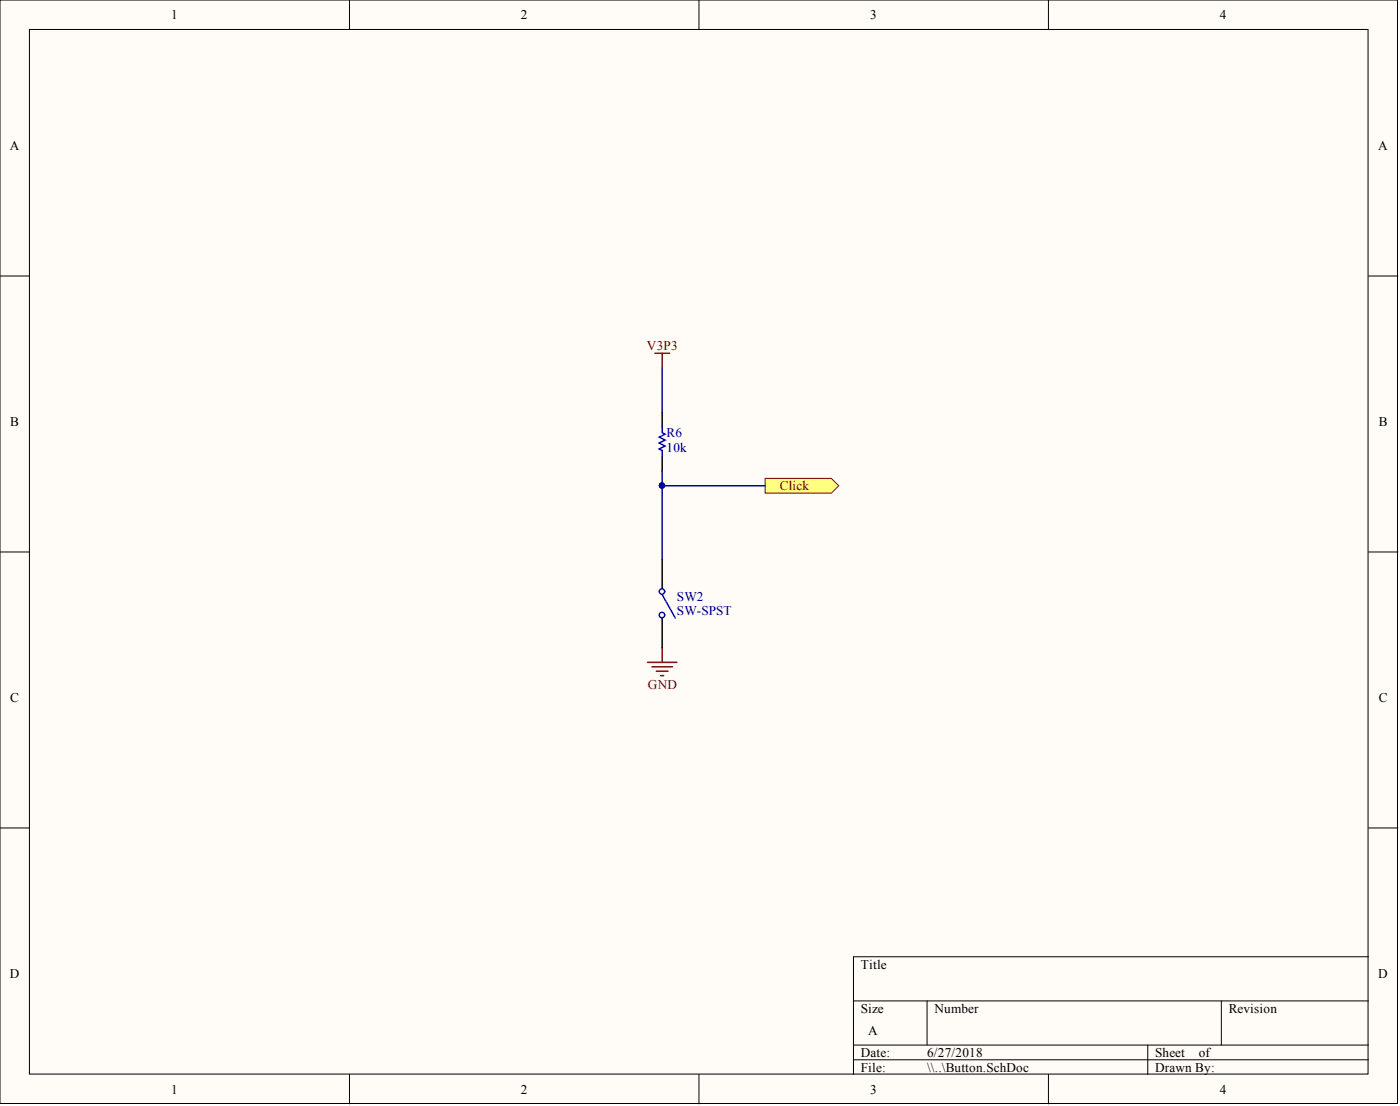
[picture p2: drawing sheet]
<svg xmlns="http://www.w3.org/2000/svg" width="241mm" height="190mm" viewBox="0 0 241 190" stroke-linecap="round" stroke-linejoin="round" font-family="sans-serif">
<g fill="#fffcf8" stroke="#000" stroke-width=".17">
<path d="M0 0h240.9v190.1h-240.9z"/>
<path d="M5.1 5.1h230.7v179.9h-230.7z"/>
</g>
<g fill="none" stroke="#000" stroke-width=".17">
<path d="M60.2 0v5.1M120.5 0v5.1M180.7 0v5.1M0 47.5h5.1M235.9 47.5h5M0 95.1h5.1M235.9 95.1h5M0 142.6h5.1M235.9 142.6h5M147.1 172.4h88.8M159.8 172.4v7.6M210.5 172.4v7.6"/>
<path d="M235.9 164.8h-88.8v20.3M60.2 185.1v5M120.5 185.1v5M147.1 180h88.8M147.1 182.5h88.8M180.7 185.1v5M197.8 180v5.1"/>
</g>
<path d="M112.9 60.9h2.5M114.1 60.9v2.5" fill="none" stroke="#800000" stroke-width=".25"/>
<path d="M131.9 82.4h11.4l1.3 1.3-1.3 1.2h-11.4z" fill-rule="evenodd" fill="#ffff80" stroke="#800000" stroke-width=".17"/>
<path d="M111.6 114.1h5.1M112.4 114.9h3.5M113.1 115.6h2M113.9 116.4h.5M114.1 111.6v2.5" fill="none" stroke="#800000" stroke-width=".25"/>
<path d="M114.1 71v2.5M114.1 78.6v2.5M114.1 96.3v5.1M114.1 106.5v5.1" fill="none" stroke="#000" stroke-width=".25"/>
<g fill="none" stroke="#00f" stroke-width=".25">
<path d="M114.1 73.5v1l.5 .3-1 .5 1 .5-1 .5 1 .5-1 .5 .5 .3v1M114.1 102.4l2.3 4.1"/>
<circle cx="114.1" cy="105.9" r=".47"/>
<circle cx="114.1" cy="101.9" r=".47"/>
</g>
<path d="M114.1 63.4v7.6M114.1 81.1v15.2M114.1 83.7h17.8" fill="none" stroke="#000080" stroke-width=".25"/>
<circle cx="114.1" cy="83.6" r=".47" fill="#000080" stroke="#000080" stroke-width=".17"/>
<g font-size="2.3">
<text x="29.5" y="3.3">1</text>
<text x="89.8" y="3.3">2</text>
<text x="150" y="3.3">3</text>
<text x="210.3" y="3.3">4</text>
<text x="1.7" y="25.8">A</text>
<text x="237.6" y="25.8">A</text>
<text x="1.8" y="73.4">B</text>
<text x="237.6" y="73.4">B</text>
<text x="1.8" y="120.9">C</text>
<text x="237.6" y="120.9">C</text>
<text x="148.4" y="166.8">Title</text>
<text x="1.7" y="168.4">D</text>
<text x="237.6" y="168.4">D</text>
<text x="148.4" y="174.4">Size</text>
<text x="149.6" y="178.2">A</text>
<text x="161.1" y="174.4">Number</text>
<text x="211.8" y="174.4">Revision</text>
<text x="148.4" y="182">Date:</text>
<text x="148.4" y="184.6">File:</text>
<text x="159.8" y="182">6/27/2018</text>
<text x="159.8" y="184.6">\\..\Button.SchDoc</text>
<text x="199.1" y="182">Sheet</text>
<text x="199.1" y="184.6">Drawn By:</text>
<text x="206.6" y="182">of</text>
<text x="29.5" y="188.4">1</text>
<text x="89.8" y="188.4">2</text>
<text x="150" y="188.4">3</text>
<text x="210.3" y="188.4">4</text>
</g>
<g font-size="2.3" fill="#800000">
<text x="111.5" y="60.3">V3P3</text>
<text x="134.4" y="84.4">Click</text>
<text x="111.7" y="118.7">GND</text>
</g>
<g font-size="2.3" fill="#000080">
<text x="114.9" y="75.3">R6</text>
<text x="114.9" y="77.8">10k</text>
<text x="116.7" y="103.4">SW2</text>
<text x="116.7" y="106">SW-SPST</text>
</g>
</svg>
